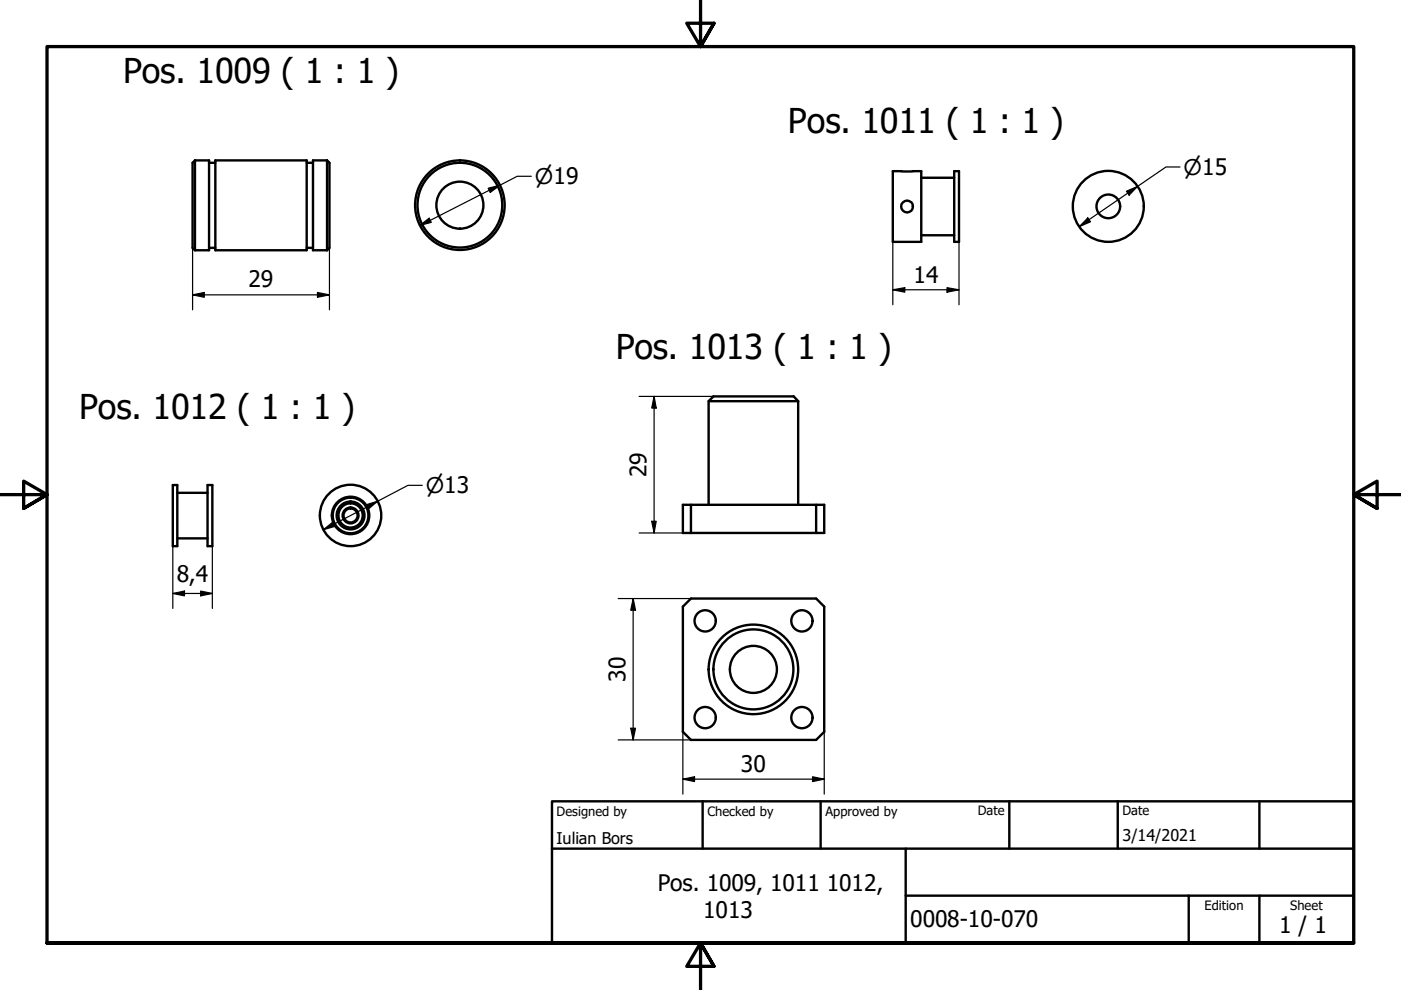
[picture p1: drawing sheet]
<svg xmlns="http://www.w3.org/2000/svg" width="297mm" height="210mm" viewBox="0 0 297 210" stroke-linecap="round" stroke-linejoin="round" font-family="sans-serif">
<!-- layer: Visible (ISO) -->
<g fill="none" stroke="#000" stroke-width=".51">
<path d="M41.3 34l-.5 .5v18l.5 .6M41.3 34v19.1M41.3 34h3v19.1h-3M44.3 34.5h1.4M45.7 34h19.3v19.1h-19.3zM65 34.5h1.4M69.3 34l.5 .5v18l-.5 .6M69.3 34v19.1M69.3 34h-2.9v19.1h2.9M189.3 36.3h6v15h-6zM195.3 37.7h7M202.3 36.3h1v15h-1z"/>
<path d="M44.3 52.5h1.4M65 52.5h1.4M195.3 49.9h7M150.2 85.1h19M169.2 85.1l-.9-1.1h-17l-1.1 1.1v21.9M169.2 85.1v21.9M36.6 102.8h1v13h-1zM37.6 114.1h6.4M37.6 104.5h6.4M44 102.8h1v13h-1zM146.5 107h26.5v6h-26.5zM146.5 107h-1.7v6h1.7"/>
<path d="M173 107h1.8v6h-1.8M144.8 128.6l1.7-1.7h26.5l1.8 1.7v26.6l-1.8 1.7h-26.5l-1.7-1.7z"/>
<circle cx="97.5" cy="43.5" r="9.5"/>
<circle cx="97.5" cy="43.5" r="9"/>
<circle cx="97.5" cy="43.5" r="5"/>
<circle cx="192.3" cy="43.8" r="1.24"/>
<circle cx="235" cy="43.8" r="7.5"/>
<circle cx="235" cy="43.8" r="2.51"/>
<circle cx="74.3" cy="109.3" r="3.8"/>
<circle cx="74.3" cy="109.3" r="2.95"/>
<circle cx="74.3" cy="109.3" r="2.57"/>
<circle cx="74.3" cy="109.3" r="1.49"/>
<circle cx="74.3" cy="109.3" r="1.68"/>
<circle cx="74.3" cy="109.3" r="4"/>
<circle cx="74.3" cy="109.3" r="6.5"/>
<circle cx="149.5" cy="131.6" r="2.25"/>
<circle cx="170" cy="131.6" r="2.25"/>
<circle cx="149.5" cy="152.1" r="2.25"/>
<circle cx="159.7" cy="141.9" r="5"/>
<circle cx="159.7" cy="141.9" r="9.5"/>
<circle cx="159.7" cy="141.9" r="8.5"/>
<circle cx="170" cy="152.1" r="2.25"/>
</g>
<!-- layer: Border (ISO) -->
<path d="M148.5 -.1v10l-2.9-5h5.8l-2.9 5 2.9-5M0 104.9h10l-5-2.9v5.8l5-2.9-5 2.9M297 104.9h-10l5-2.9v5.8l-5-2.9 5 2.9M10 199.9v-190h277v190h-277h277M151.4 204.9l-2.9-5 2.9 5h-5.8l2.9-5v10" fill="none" stroke="#000" stroke-width=".7"/>
<!-- layer: Title (ISO) -->
<path d="M117 169.9h170v30h-170zM117 179.9h170M149 169.9v10M174 169.9v10M192 179.9v20M214 169.9v10M237 169.9v10M267 169.9v10M192 189.9h95M252 189.9v10M267 189.9v10" fill="none" stroke="#000" stroke-width=".51"/>
<!-- layer: Dimension (ISO) -->
<g fill="none" stroke="#000" stroke-width=".25">
<path d="M103.5 39.9l2.5-.6-2.1 1.5zM112.6 37.4h-2.9l-20.7 10.4M250.2 35.4h-3l-18.3 12.6M40.8 52.5v13.2M69.8 52.5v13.2M89 47.8l2-1.5 .4 .9zM189.3 51.3v13.3M203.3 51.3v13.3M230.6 46.2l.6 .8-2.3 1zM238.8 40.5l2.4-1-1.8 1.9zM40.8 62.5l2.5-.5v1zM40.8 62.5h29"/>
<path d="M67.3 62l2.5 .5-2.5 .5zM189.3 61.4l2.5-.4v.9zM189.3 61.4h14M200.8 61l2.5 .4-2.5 .5zM135.5 84h15.8M138.7 84l.4 2.5h-.9zM138.7 84v29M36.6 115.8v13.2M45 115.8v13.2M68.6 112.3l1.9-1.6 .5 .9zM77.6 107l2.5-.7-2 1.6zM89.5 102.9h-3l-17.9 9.4"/>
<path d="M135.5 113h11M138.2 110.5h.9l-.4 2.5zM36.6 125.8l2.5-.5v1zM36.6 125.8h8.4M42.5 125.3l2.5 .5-2.5 .5zM131.1 126.9h15.4M134.2 126.9l.5 2.5h-1zM134.2 126.9v30M131.1 156.9h15.4M133.7 154.4h1l-.5 2.5zM144.8 155.2v13.2M174.8 155.2v13.2"/>
<path d="M144.8 165.2l2.5-.5v1zM144.8 165.2h30M172.3 164.7l2.5 .5-2.5 .5z"/>
</g>
<g fill="#000">
<path d="M89 47.8l2-1.5 .4 .9z" fill-rule="evenodd"/>
<path d="M103.5 39.9l2.5-.6-2.1 1.5z" fill-rule="evenodd"/>
<path d="M230.6 46.2l.6 .8-2.3 1z" fill-rule="evenodd"/>
<path d="M238.8 40.5l2.4-1-1.8 1.9z" fill-rule="evenodd"/>
<path d="M40.8 62.5l2.5-.5v1z" fill-rule="evenodd"/>
<path d="M67.3 62l2.5 .5-2.5 .5z" fill-rule="evenodd"/>
<path d="M189.3 61.4l2.5-.4v.9z" fill-rule="evenodd"/>
<path d="M200.8 61l2.5 .4-2.5 .5z" fill-rule="evenodd"/>
<path d="M138.7 84l.4 2.5h-.9z" fill-rule="evenodd"/>
<path d="M68.6 112.3l1.9-1.6 .5 .9z" fill-rule="evenodd"/>
<path d="M77.6 107l2.5-.7-2 1.6z" fill-rule="evenodd"/>
<path d="M138.2 110.5h.9l-.4 2.5z" fill-rule="evenodd"/>
<path d="M36.6 125.8l2.5-.5v1z" fill-rule="evenodd"/>
<path d="M42.5 125.3l2.5 .5-2.5 .5z" fill-rule="evenodd"/>
<path d="M134.2 126.9l.5 2.5h-1z" fill-rule="evenodd"/>
<path d="M133.7 154.4h1l-.5 2.5z" fill-rule="evenodd"/>
<path d="M144.8 165.2l2.5-.5v1z" fill-rule="evenodd"/>
<path d="M172.3 164.7l2.5 .5-2.5 .5z" fill-rule="evenodd"/>
</g>
<g font-size="7.2">
<text x="26.1" y="17.7">Pos. 1009 ( 1 : 1 )</text>
<text x="167.1" y="28.3">Pos. 1011 ( 1 : 1 )</text>
<text x="130.6" y="76.1">Pos. 1013 ( 1 : 1 )</text>
<text x="16.8" y="88.8">Pos. 1012 ( 1 : 1 )</text>
</g>
<g font-size="4.8">
<text x="193.7" y="59.9">14</text>
<text x="52.7" y="60.9">29</text>
<text x="137.1" y="101.2" transform="rotate(-90 137.1 101.2)">29</text>
<text x="37.5" y="123.4">8,4</text>
<text x="132.7" y="144.5" transform="rotate(-90 132.7 144.5)">30</text>
<text x="157.1" y="163.6">30</text>
<text x="139.4" y="188.8">Pos. 1009, 1011</text>
<text x="175.3" y="188.8">1012,</text>
<text x="149.1" y="194.6">1013</text>
<text x="193" y="196.6">0008-10-070</text>
<text x="271.2" y="197.8">1 / 1</text>
</g>
<g font-size="4.6">
<text x="113.4" y="39">⌀19</text>
<text x="251" y="37.1">⌀15</text>
<text x="90.3" y="104.6">⌀13</text>
</g>
<g font-size="3.4">
<text x="118" y="178.9">Iulian Bors</text>
<text x="238" y="178.3">3/14/2021</text>
</g>
<g font-size="2.7">
<text x="118" y="173">Designed by</text>
<text x="150" y="173">Checked by</text>
<text x="175" y="173">Approved by</text>
<text x="207.3" y="172.9">Date</text>
<text x="238" y="172.9">Date</text>
<text x="255.4" y="193">Edition</text>
<text x="273.6" y="193">Sheet</text>
</g>
</svg>
